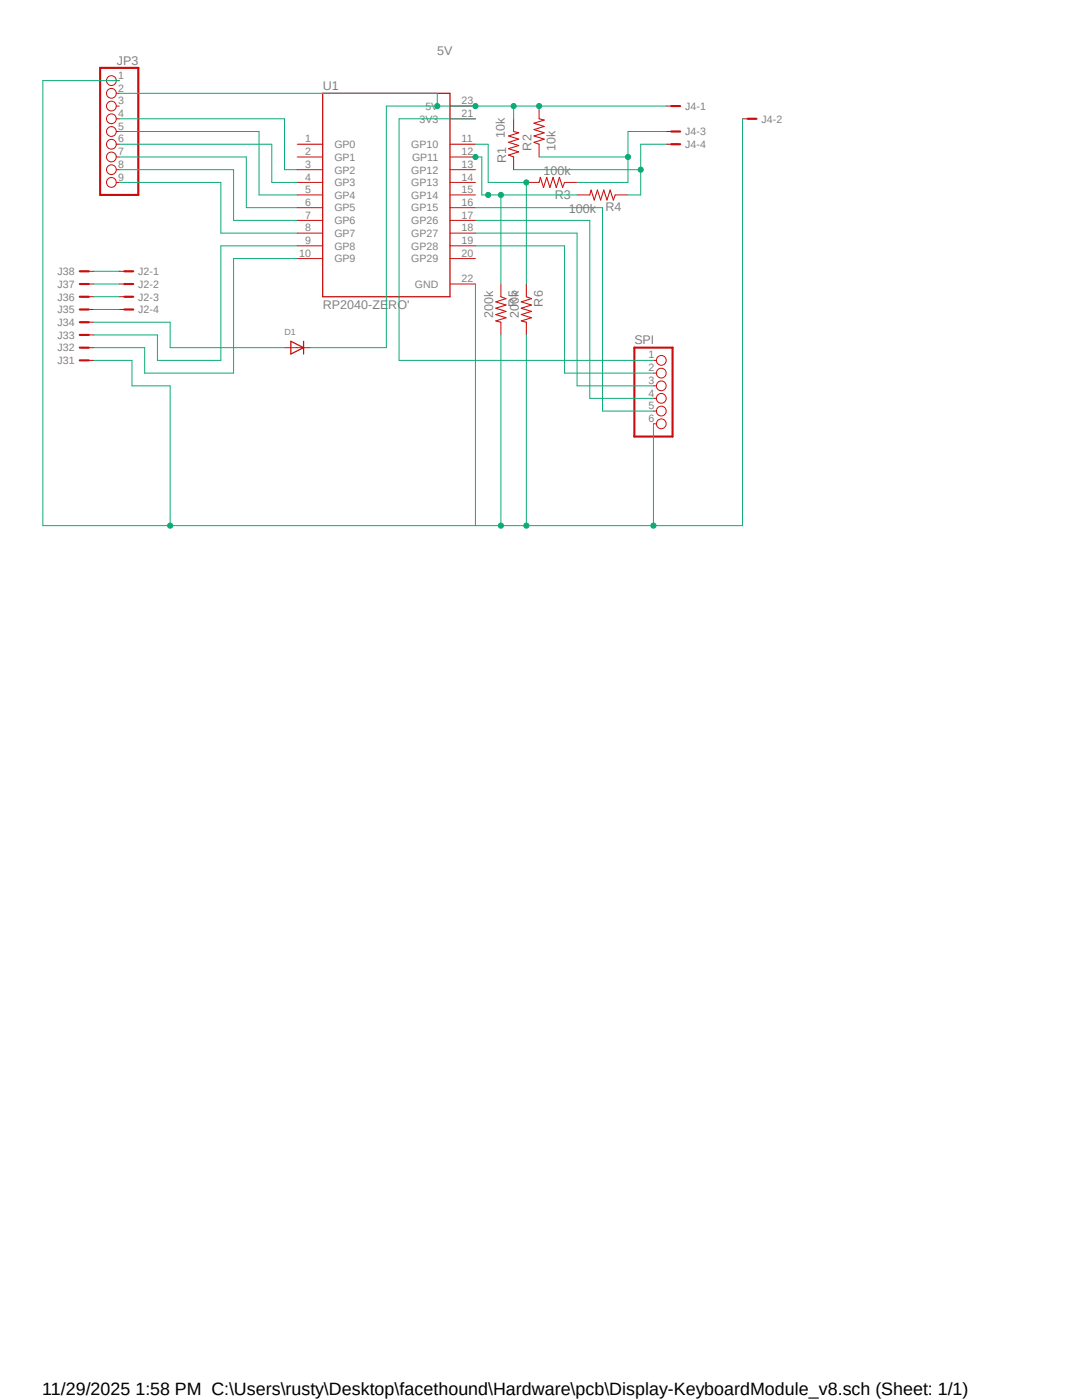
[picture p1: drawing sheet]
<svg xmlns="http://www.w3.org/2000/svg" width="216mm" height="279mm" viewBox="0 0 216 279" stroke-linecap="round" stroke-linejoin="round" font-family="sans-serif">
<path d="M8.4 8.4l148.4 97.6M156.8 8.4l-148.4 97.6" fill="none" stroke="#fff" stroke-width=".2"/>
<path d="M64.4 18.6h25.4v40.6h-25.4zM58 68.1l2.6 1.3-2.6 1.3zM60.6 68.1v2.6" fill="none" stroke="#c90d0c" stroke-width=".25"/>
<g fill="none" stroke="#c90d0c" stroke-width=".2">
<path d="M23.2 16.1h.6M23.2 18.6h.6M23.2 36.4h.6M23.2 23.7h.6M23.2 21.2h.6M23.2 33.9h.6M23.2 31.3h.6M23.2 28.8h.6M23.2 26.2h.6M59.3 38.9h5.1M59.3 36.4h5.1M59.3 33.9h5.1"/>
<path d="M59.3 31.3h5.1M59.3 28.8h5.1M89.8 38.9h5.1M89.8 36.4h5.1M89.8 23.7h5.1M89.8 21.2h5.1M89.8 33.9h5.1M89.8 31.3h5.1M89.8 28.8h5.1M102.5 23.7v2.5M102.5 31.3v2.6M105 36.4h2.6"/>
<path d="M107.6 21.2v2.5M107.6 28.8v2.5M112.6 36.4h2.5M115.1 38.9h2.6M122.8 38.9h2.5M132.9 21.2h2.6M132.9 28.8h2.6M132.9 26.2h2.6M148.2 23.7h2.5M16.2 56.7h2.5M16.2 54.1h2.5M16.2 59.2h2.5"/>
<path d="M23.8 56.7h2.5M23.8 54.1h2.5M23.8 59.2h2.5M59.3 51.6h5.1M59.3 49.1h5.1M59.3 46.5h5.1M59.3 44h5.1M59.3 41.4h5.1M89.8 51.6h5.1M89.8 49.1h5.1M89.8 46.5h5.1M89.8 44h5.1"/>
<path d="M89.8 41.4h5.1M89.8 56.7h5.1M99.9 56.7v2.5M105 56.7v2.5M16.2 69.4h2.5M16.2 61.8h2.5M16.2 71.9h2.5M16.2 66.8h2.5M16.2 64.3h2.5M23.8 61.8h2.5M56.8 69.4h5M99.9 64.3v2.5"/>
<path d="M105 64.3v2.5M130.4 71.9h.5M130.4 74.5h.5M130.4 77h.5M130.4 79.5h.5M130.4 82h.5M130.4 84.6h.5"/>
<circle cx="22.2" cy="16.1" r=".98"/>
<circle cx="22.2" cy="18.6" r=".98"/>
<circle cx="22.2" cy="26.2" r=".98"/>
<circle cx="22.2" cy="21.2" r=".98"/>
<circle cx="22.2" cy="23.7" r=".98"/>
<circle cx="22.2" cy="28.8" r=".98"/>
<circle cx="22.2" cy="31.3" r=".98"/>
<circle cx="22.2" cy="36.4" r=".98"/>
<circle cx="22.2" cy="33.9" r=".98"/>
<circle cx="131.9" cy="74.5" r=".98"/>
<circle cx="131.9" cy="77" r=".98"/>
<circle cx="131.9" cy="79.5" r=".98"/>
<circle cx="131.9" cy="71.9" r=".98"/>
<circle cx="131.9" cy="84.6" r=".98"/>
<circle cx="131.9" cy="82" r=".98"/>
</g>
<path d="M102.5 26.2l1 .3-2 .6 2 .7-2 .6 2 .6-2 .7 2 .6-2 .6 1 .4M107.6 23.7l1 .3-2 .6 2 .6-2 .7 2 .6-2 .6 2 .7-2 .6 1 .4M107.6 36.4l.2-1 .7 2 .6-2 .6 2 .7-2 .6 2 .6-2 .7 2 .3-1M117.7 38.9l.2-1 .7 2 .6-2 .6 2 .7-2 .6 2 .7-2 .6 2 .4-1M99.9 59.2l1.1 .4-2.1 .6 2.1 .7-2.1 .6 2.1 .6-2.1 .7 2.1 .6-2.1 .7 1 .2M105 59.2l1 .4-2 .6 2 .7-2 .6 2 .6-2 .7 2 .6-2 .7 1 .2" fill="none" stroke="#c90d0c" stroke-width=".21"/>
<g fill="none" stroke="#c90d0c" stroke-width=".42">
<path d="M20 13.5h7.6v25.4h-7.6zM133.9 21.2h1.8M133.9 26.2h1.8M133.9 28.8h1.8M149.2 23.7h1.8M15.9 54.1h1.8M15.9 56.7h1.8M15.9 59.2h1.8M24.8 54.1h1.8M24.8 56.7h1.8M24.8 59.2h1.8M15.9 61.8h1.8"/>
<path d="M15.9 71.9h1.8M15.9 69.4h1.8M15.9 66.8h1.8M15.9 64.3h1.8M24.8 61.8h1.8M126.6 69.4h7.6v17.7h-7.6z"/>
</g>
<path d="M8.6 16.1v88.8h86.3v-48.2" fill="none" stroke="#0dab76" stroke-width=".2"/>
<circle cx="33.9" cy="104.9" r=".51" fill="#0dab76"/>
<g fill="none" stroke="#0dab76" stroke-width=".2">
<path d="M34 77v27.9M105 66.8v38.1h-10.1"/>
<circle cx="33.9" cy="104.9" r=".51"/>
</g>
<circle cx="105" cy="104.9" r=".51" fill="#0dab76"/>
<g fill="none" stroke="#0dab76" stroke-width=".2">
<path d="M99.9 66.8v38.1"/>
<circle cx="105" cy="104.9" r=".51"/>
</g>
<circle cx="99.9" cy="104.9" r=".51" fill="#0dab76"/>
<g fill="none" stroke="#0dab76" stroke-width=".2">
<path d="M8.6 16.1h15.2M148.2 23.7v81.2h-43.2M18.7 71.9h7.6v5.1h7.7M130.4 84.6v20.3"/>
<circle cx="99.9" cy="104.9" r=".51"/>
</g>
<circle cx="130.4" cy="104.9" r=".51" fill="#0dab76"/>
<g fill="none" stroke="#0dab76" stroke-width=".2">
<path d="M23.8 18.6h63.4v2.6h-10.1v48.2h-15.3M23.8 23.7h33v10.2h2.5M23.8 33.9h22.8v10.1h12.7M23.8 36.4h20.3v10.1h15.2M23.8 28.8h30.4v7.6h5.1M23.8 26.2h27.9v12.7h7.6M23.8 31.3h25.3v10.1h10.2M59.3 49.1h-15.2v22.8h-12.7v-5.1h-12.7M59.3 51.6h-12.7v22.9h-17.7v-5.1h-10.2"/>
<circle cx="130.4" cy="104.9" r=".51"/>
</g>
<circle cx="107.6" cy="21.2" r=".51" fill="#0dab76"/>
<g fill="none" stroke="#0dab76" stroke-width=".2">
<path d="M132.9 21.2h-30.4v2.5"/>
<circle cx="107.6" cy="21.2" r=".51"/>
</g>
<circle cx="102.5" cy="21.2" r=".51" fill="#0dab76"/>
<g fill="none" stroke="#0dab76" stroke-width=".2">
<path d="M87.2 21.2h15.3"/>
<circle cx="102.5" cy="21.2" r=".51"/>
</g>
<circle cx="87.2" cy="21.2" r=".51" fill="#0dab76"/>
<circle cx="87.2" cy="21.2" r=".51" fill="none" stroke="#0dab76" stroke-width=".2"/>
<circle cx="94.9" cy="21.2" r=".51" fill="#0dab76"/>
<g fill="none" stroke="#0dab76" stroke-width=".2">
<path d="M107.6 31.3h17.7M132.9 26.2h-7.6v10.2h-10.2"/>
<circle cx="94.9" cy="21.2" r=".51"/>
</g>
<circle cx="125.3" cy="31.3" r=".51" fill="#0dab76"/>
<g fill="none" stroke="#0dab76" stroke-width=".2">
<path d="M102.5 33.9h25.3M132.9 28.8h-5.1v10.1h-2.5M18.7 64.3h15.3v5.1h22.8"/>
<circle cx="125.3" cy="31.3" r=".51"/>
</g>
<circle cx="127.8" cy="33.9" r=".51" fill="#0dab76"/>
<g fill="none" stroke="#0dab76" stroke-width=".2">
<path d="M97.4 28.8v7.6h7.6v20.3"/>
<circle cx="127.8" cy="33.9" r=".51"/>
</g>
<circle cx="105" cy="36.4" r=".51" fill="#0dab76"/>
<g fill="none" stroke="#0dab76" stroke-width=".2">
<path d="M94.9 28.8h2.5M94.9 23.7h-15.3v48.2h50.8M115.1 38.9h-15.2v17.8M18.7 54.1h5.1M18.7 56.7h5.1M18.7 59.2h5.1M94.9 49.1h17.7v25.4h17.8M94.9 46.5h20.2v30.5h15.3M94.9 44h22.8v35.5h12.7M94.9 41.4h25.3v40.6h10.2M18.7 61.8h5.1"/>
<circle cx="105" cy="36.4" r=".51"/>
</g>
<circle cx="99.9" cy="38.9" r=".51" fill="#0dab76"/>
<g fill="none" stroke="#0dab76" stroke-width=".2">
<path d="M94.9 31.3h1.2v7.6h3.8"/>
<circle cx="99.9" cy="38.9" r=".51"/>
</g>
<circle cx="97.4" cy="38.9" r=".51" fill="#0dab76"/>
<circle cx="97.4" cy="38.9" r=".51" fill="none" stroke="#0dab76" stroke-width=".2"/>
<circle cx="94.9" cy="31.3" r=".51" fill="#0dab76"/>
<circle cx="94.9" cy="31.3" r=".51" fill="none" stroke="#0dab76" stroke-width=".2"/>
<text font-size="3.6" x="8.4" y="278.4">11/29/2025 1:58 PM C:\Users\rusty\Desktop\facethound\Hardware\pcb\Display-KeyboardModule_v8.sch (Sheet: 1/1)</text>
<g font-size="2.5" fill="#808080">
<text x="87.3" y="11">5V</text>
<text x="23.3" y="12.9">JP3</text>
<text x="64.4" y="17.9">U1</text>
<text x="100.7" y="27.5" transform="rotate(-90 100.7 27.5)">10k</text>
<text x="101" y="32.6" transform="rotate(-90 101 32.6)">R1</text>
<text x="106" y="30.1" transform="rotate(-90 106 30.1)">R2</text>
<text x="108.5" y="34.9">100k</text>
<text x="110.9" y="30.1" transform="rotate(-90 110.9 30.1)">10k</text>
<text x="110.7" y="39.7">R3</text>
<text x="113.5" y="42.5">100k</text>
<text x="120.8" y="42.2">R4</text>
<text x="64.4" y="61.8">RP2040-ZERO'</text>
<text x="98.4" y="63.4" transform="rotate(-90 98.4 63.4)">200k</text>
<text x="103.2" y="61.2" transform="rotate(-90 103.2 61.2)">R5</text>
<text x="103.5" y="63.4" transform="rotate(-90 103.5 63.4)">200k</text>
<text x="108.3" y="61.2" transform="rotate(-90 108.3 61.2)">R6</text>
<text x="126.6" y="68.8">SPI</text>
</g>
<g font-size="2.1" fill="#808080">
<text x="23.6" y="15.7">1</text>
<text x="23.6" y="18.3">2</text>
<text x="23.6" y="20.8">3</text>
<text x="23.6" y="23.4">4</text>
<text x="84.9" y="21.9">5V</text>
<text x="92.1" y="23.4">21</text>
<text x="92.1" y="20.8">23</text>
<text x="136.7" y="21.9">J4-1</text>
<text x="23.6" y="25.9">5</text>
<text x="23.6" y="28.4">6</text>
<text x="60.9" y="28.4">1</text>
<text x="66.7" y="29.5">GP0</text>
<text x="82" y="29.5">GP10</text>
<text x="83.7" y="24.5">3V3</text>
<text x="92.1" y="28.4">11</text>
<text x="136.7" y="27">J4-3</text>
<text x="136.7" y="29.5">J4-4</text>
<text x="152" y="24.5">J4-2</text>
<text x="23.6" y="30.9">7</text>
<text x="23.6" y="33.5">8</text>
<text x="60.9" y="33.5">3</text>
<text x="60.9" y="30.9">2</text>
<text x="66.7" y="34.6">GP2</text>
<text x="66.7" y="32.1">GP1</text>
<text x="82" y="34.6">GP12</text>
<text x="82.2" y="32.1">GP11</text>
<text x="92.1" y="33.5">13</text>
<text x="92.1" y="30.9">12</text>
<text x="23.6" y="36">9</text>
<text x="60.9" y="41.1">6</text>
<text x="60.9" y="38.6">5</text>
<text x="60.9" y="36">4</text>
<text x="66.7" y="39.7">GP4</text>
<text x="66.7" y="37.2">GP3</text>
<text x="82" y="39.7">GP14</text>
<text x="82" y="37.2">GP13</text>
<text x="92.1" y="41.1">16</text>
<text x="92.1" y="38.6">15</text>
<text x="92.1" y="36">14</text>
<text x="60.9" y="46.2">8</text>
<text x="60.9" y="43.6">7</text>
<text x="66.7" y="47.3">GP7</text>
<text x="66.7" y="44.7">GP6</text>
<text x="66.7" y="42.2">GP5</text>
<text x="82" y="47.3">GP27</text>
<text x="82" y="44.7">GP26</text>
<text x="82" y="42.2">GP15</text>
<text x="92.1" y="46.2">18</text>
<text x="92.1" y="43.6">17</text>
<text x="59.7" y="51.3">10</text>
<text x="60.9" y="48.7">9</text>
<text x="66.7" y="52.4">GP9</text>
<text x="66.7" y="49.8">GP8</text>
<text x="82" y="52.4">GP29</text>
<text x="82" y="49.8">GP28</text>
<text x="92.1" y="51.3">20</text>
<text x="92.1" y="48.7">19</text>
<text x="11.5" y="60">J36</text>
<text x="11.5" y="57.4">J37</text>
<text x="11.5" y="54.9">J38</text>
<text x="27.6" y="54.9">J2-1</text>
<text x="27.6" y="57.4">J2-2</text>
<text x="27.6" y="60">J2-3</text>
<text x="82.8" y="57.4">GND</text>
<text x="92.1" y="56.3">22</text>
<text x="11.5" y="65.1">J34</text>
<text x="11.5" y="62.5">J35</text>
<text x="27.6" y="62.5">J2-4</text>
<text x="11.5" y="70.1">J32</text>
<text x="11.5" y="67.6">J33</text>
<text x="129.4" y="71.5">1</text>
<text x="11.5" y="72.7">J31</text>
<text x="129.4" y="74.1">2</text>
<text x="129.4" y="76.6">3</text>
<text x="129.4" y="79.2">4</text>
<text x="129.4" y="81.7">5</text>
<text x="129.4" y="84.2">6</text>
</g>
<text font-size="1.8" fill="#808080" x="56.8" y="66.8">D1</text>
</svg>
